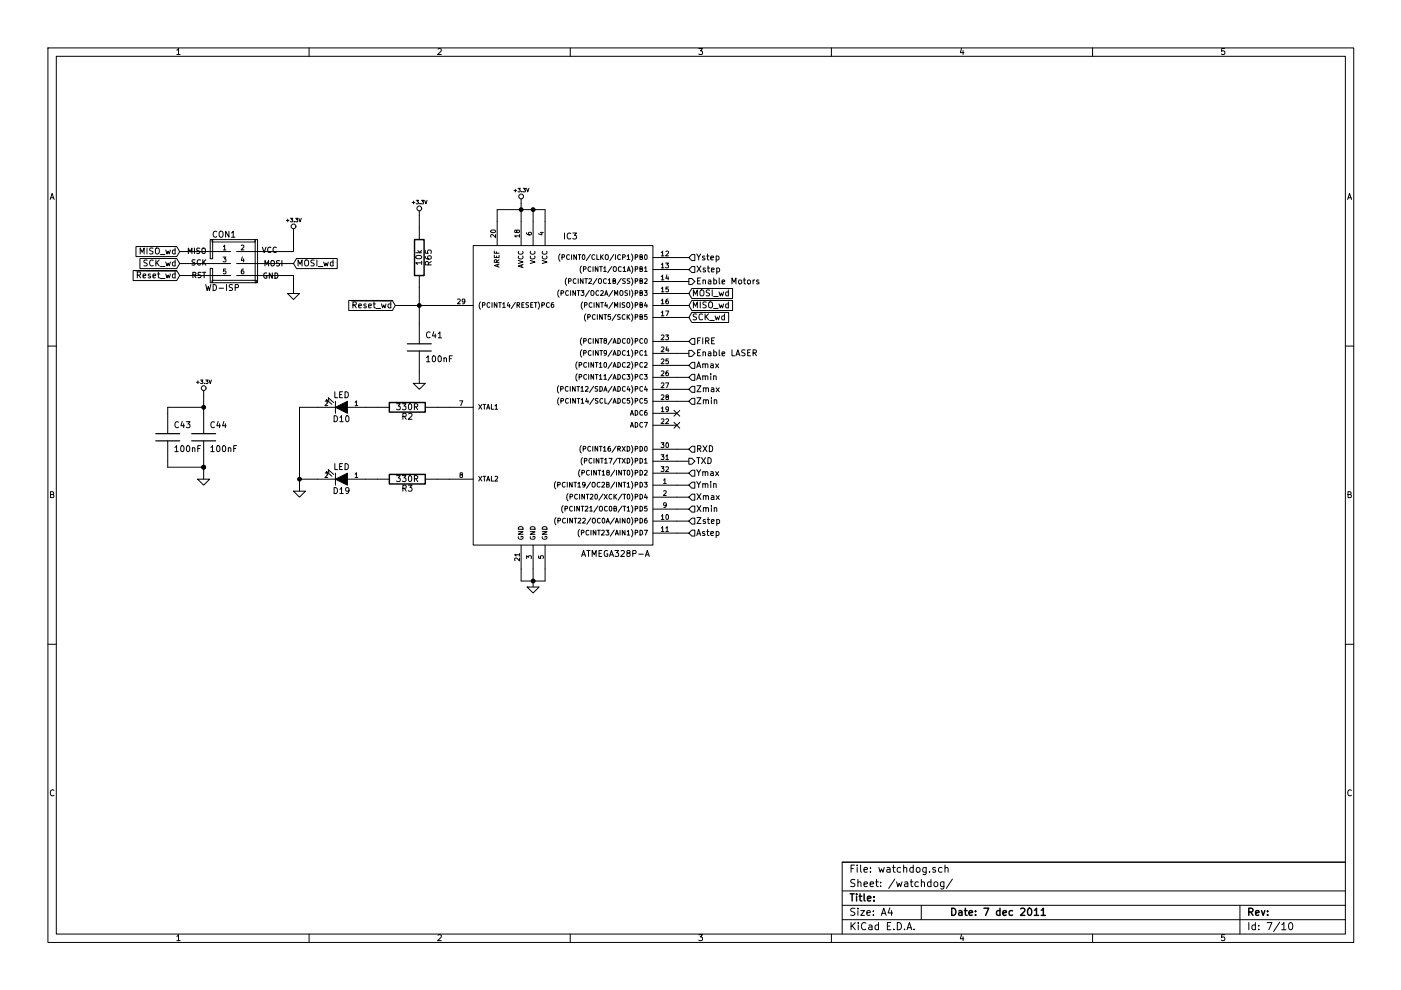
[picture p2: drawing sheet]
EESchema Schematic File Version 2  date 2011-12-07T22:22:26 CET
LIBS:power
LIBS:device
LIBS:transistors
LIBS:conn
LIBS:linear
LIBS:regul
LIBS:74xx
LIBS:cmos4000
LIBS:adc-dac
LIBS:memory
LIBS:xilinx
LIBS:special
LIBS:microcontrollers
LIBS:dsp
LIBS:microchip
LIBS:analog_switches
LIBS:motorola
LIBS:texas
LIBS:intel
LIBS:audio
LIBS:interface
LIBS:digital-audio
LIBS:philips
LIBS:display
LIBS:cypress
LIBS:siliconi
LIBS:opto
LIBS:contrib
LIBS:valves
LIBS:mounting
LIBS:23k256
LIBS:tps78233
LIBS:drv8811
LIBS:mcu-nxp
LIBS:opto-transistor-4p2
LIBS:atmega328p-a
LIBS:atmel
LIBS:microsd
LIBS:jumper3
LIBS:diode2
LIBS:78l00a
LIBS:conn_11x2
LIBS:bc807
LIBS:bc817
LIBS:laserctrl-cache
EELAYER 25  0
EELAYER END
$Descr A4 11700 8267
encoding utf-8
Sheet 7 10
Title ""
Date "7 dec 2011"
Rev ""
Comp ""
Comment1 ""
Comment2 ""
Comment3 ""
Comment4 ""
$EndDescr
Wire Wire Line
	3650 4000 3750 4000
Wire Wire Line
	3150 3400 3050 3400
Connection ~ 2500 4000
Wire Wire Line
	2650 4000 2500 4000
Connection ~ 1700 3900
Wire Wire Line
	1700 3900 1400 3900
Wire Wire Line
	1700 3450 1700 3300
Connection ~ 1700 3900
Wire Wire Line
	5750 3950 5650 3950
Wire Wire Line
	5750 3250 5650 3250
Wire Wire Line
	5750 3050 5650 3050
Wire Wire Line
	5750 2850 5650 2850
Wire Wire Line
	5650 4050 5750 4050
Wire Wire Line
	5650 4250 5750 4250
Wire Wire Line
	5650 4450 5750 4450
Wire Wire Line
	5750 3850 5650 3850
Wire Wire Line
	5650 2150 5750 2150
Connection ~ 4450 4850
Wire Wire Line
	4350 4750 4350 4850
Wire Wire Line
	4350 1850 4350 1700
Connection ~ 4450 1750
Wire Wire Line
	4450 1850 4450 1750
Wire Wire Line
	5650 2650 5750 2650
Wire Wire Line
	5650 2450 5750 2450
Wire Wire Line
	3500 1800 3500 1900
Connection ~ 3500 2550
Wire Wire Line
	1825 2200 1500 2200
Wire Wire Line
	2450 2450 2450 2300
Wire Wire Line
	2450 2300 2075 2300
Wire Wire Line
	2450 1950 2450 2100
Wire Wire Line
	2450 2100 2075 2100
Wire Wire Line
	2450 2200 2075 2200
Wire Wire Line
	1500 2300 1825 2300
Wire Wire Line
	1500 2100 1825 2100
Wire Wire Line
	3500 2700 3500 2400
Wire Wire Line
	3750 2550 3300 2550
Wire Wire Line
	3500 3200 3500 3100
Wire Wire Line
	5750 2550 5650 2550
Wire Wire Line
	4150 1850 4150 1750
Wire Wire Line
	4150 1750 4550 1750
Wire Wire Line
	4550 1750 4550 1850
Connection ~ 4350 1750
Wire Wire Line
	4450 4900 4450 4750
Wire Wire Line
	4350 4850 4550 4850
Wire Wire Line
	4550 4850 4550 4750
Wire Wire Line
	5750 2250 5650 2250
Wire Wire Line
	5650 3750 5750 3750
Wire Wire Line
	5750 4350 5650 4350
Wire Wire Line
	5750 4150 5650 4150
Wire Wire Line
	5750 2350 5650 2350
Wire Wire Line
	5650 2950 5750 2950
Wire Wire Line
	5650 3150 5750 3150
Wire Wire Line
	5650 3350 5750 3350
Wire Wire Line
	1400 3900 1400 3850
Wire Wire Line
	1700 4000 1700 3850
Wire Wire Line
	1400 3450 1400 3400
Connection ~ 1700 3400
Wire Wire Line
	1400 3400 1700 3400
Wire Wire Line
	2650 3400 2500 3400
Wire Wire Line
	2500 3400 2500 4100
Wire Wire Line
	3750 3400 3650 3400
Wire Wire Line
	3050 4000 3150 4000
$Comp
L GND #PWR097
U 1 1
P 2500 4100
F 0 "#PWR097" H 2500 4100 30  0001 C CNN
F 1 "GND" H 2500 4030 30  0001 C CNN
	1    2500 4100
	1    0    0    -1  
$EndComp
$Comp
L LED D10
U 1 1
P 2850 3400
F 0 "D10" H 2850 3500 50  0000 C CNN
F 1 "LED" H 2850 3300 50  0000 C CNN
	1    2850 3400
	-1   0    0    1   
$EndComp
$Comp
L LED D19
U 1 1
P 2850 4000
F 0 "D19" H 2850 4100 50  0000 C CNN
F 1 "LED" H 2850 3900 50  0000 C CNN
	1    2850 4000
	-1   0    0    1   
$EndComp
$Comp
L R R3
U 1 1
P 3400 4000
F 0 "R3" V 3480 4000 50  0000 C CNN
F 1 "330R" V 3400 4000 50  0000 C CNN
	1    3400 4000
	0    1    1    0   
$EndComp
$Comp
L R R2
U 1 1
P 3400 3400
F 0 "R2" V 3480 3400 50  0000 C CNN
F 1 "330R" V 3400 3400 50  0000 C CNN
	1    3400 3400
	0    1    1    0   
$EndComp
Text HLabel 5750 4350 2    50   Input ~ 0
Zstep
NoConn ~ 5650 3550
NoConn ~ 5650 3450
$Comp
L GND #PWR098
U 1 1
P 1700 4000
F 0 "#PWR098" H 1700 4000 30  0001 C CNN
F 1 "GND" H 1700 3930 30  0001 C CNN
	1    1700 4000
	1    0    0    -1  
$EndComp
$Comp
L +3.3V #PWR099
U 1 1
P 1700 3300
F 0 "#PWR099" H 1700 3260 30  0001 C CNN
F 1 "+3.3V" H 1700 3410 30  0000 C CNN
	1    1700 3300
	1    0    0    -1  
$EndComp
$Comp
L C C44
U 1 1
P 1700 3650
F 0 "C44" H 1750 3750 50  0000 L CNN
F 1 "100nF" H 1750 3550 50  0000 L CNN
	1    1700 3650
	1    0    0    -1  
$EndComp
$Comp
L C C43
U 1 1
P 1400 3650
F 0 "C43" H 1450 3750 50  0000 L CNN
F 1 "100nF" H 1450 3550 50  0000 L CNN
	1    1400 3650
	1    0    0    -1  
$EndComp
$Comp
L GND #PWR0100
U 1 1
P 4450 4900
F 0 "#PWR0100" H 4450 4900 30  0001 C CNN
F 1 "GND" H 4450 4830 30  0001 C CNN
	1    4450 4900
	1    0    0    -1  
$EndComp
$Comp
L +3.3V #PWR0101
U 1 1
P 4350 1700
F 0 "#PWR0101" H 4350 1660 30  0001 C CNN
F 1 "+3.3V" H 4350 1810 30  0000 C CNN
	1    4350 1700
	1    0    0    -1  
$EndComp
Text GLabel 5750 2450 2    50   Input ~ 0
MOSI_wd
Text GLabel 3300 2550 0    50   Input ~ 0
~Reset_wd
Text GLabel 5750 2650 2    50   Input ~ 0
SCK_wd
Text GLabel 5750 2550 2    50   Input ~ 0
MISO_wd
$Comp
L +3.3V #PWR0102
U 1 1
P 2450 1950
F 0 "#PWR0102" H 2450 1910 30  0001 C CNN
F 1 "+3.3V" H 2450 2060 30  0000 C CNN
	1    2450 1950
	1    0    0    -1  
$EndComp
$Comp
L GND #PWR0103
U 1 1
P 3500 3200
F 0 "#PWR0103" H 3500 3200 30  0001 C CNN
F 1 "GND" H 3500 3130 30  0001 C CNN
	1    3500 3200
	1    0    0    -1  
$EndComp
$Comp
L +3.3V #PWR0104
U 1 1
P 3500 1800
F 0 "#PWR0104" H 3500 1760 30  0001 C CNN
F 1 "+3.3V" H 3500 1910 30  0000 C CNN
	1    3500 1800
	1    0    0    -1  
$EndComp
$Comp
L ATMEGA328P-A IC3
U 1 1
P 4650 3250
F 0 "IC3" H 4700 4500 50  0000 L BNN
F 1 "ATMEGA328P-A" H 4850 1850 50  0000 L BNN
F 2 "TQFP32" H 4100 1900 50  0001 C CNN
	1    4650 3250
	1    0    0    -1  
$EndComp
Text HLabel 5750 2350 2    50   Output ~ 0
Enable Motors
Text HLabel 5750 2950 2    50   Output ~ 0
Enable LASER
Text HLabel 5750 3150 2    50   Input ~ 0
Amin
Text HLabel 5750 3050 2    50   Input ~ 0
Amax
Text HLabel 5750 3250 2    50   Input ~ 0
Zmax
Text HLabel 5750 3350 2    50   Input ~ 0
Zmin
Text HLabel 5750 3950 2    50   Input ~ 0
Ymax
Text HLabel 5750 4050 2    50   Input ~ 0
Ymin
Text HLabel 5750 4250 2    50   Input ~ 0
Xmin
Text HLabel 5750 4150 2    50   Input ~ 0
Xmax
Text HLabel 5750 2850 2    50   Input ~ 0
FIRE
Text HLabel 5750 4450 2    50   Input ~ 0
Astep
Text HLabel 5750 2150 2    50   Input ~ 0
Ystep
Text HLabel 5750 2250 2    50   Input ~ 0
Xstep
Text HLabel 5750 3750 2    50   Input ~ 0
RXD
Text HLabel 5750 3850 2    50   Output ~ 0
TXD
$Comp
L C C41
U 1 1
P 3500 2900
F 0 "C41" H 3550 3000 50  0000 L CNN
F 1 "100nF" H 3550 2800 50  0000 L CNN
	1    3500 2900
	1    0    0    -1  
$EndComp
$Comp
L R R65
U 1 1
P 3500 2150
F 0 "R65" V 3580 2150 50  0000 C CNN
F 1 "10k" V 3500 2150 50  0000 C CNN
	1    3500 2150
	1    0    0    -1  
$EndComp
$Comp
L AVR-ISP-6 CON1
U 1 1
P 1950 2200
F 0 "CON1" H 1870 2440 50  0000 C CNN
F 1 "WD-ISP" H 1710 1970 50  0000 L BNN
F 2 "AVR-ISP-6" V 1430 2240 50  0001 C CNN
	1    1950 2200
	1    0    0    -1  
$EndComp
Text GLabel 2450 2200 2    50   Input ~ 0
MOSI_wd
Text GLabel 1500 2100 0    50   Input ~ 0
MISO_wd
Text GLabel 1500 2200 0    50   Input ~ 0
SCK_wd
Text GLabel 1500 2300 0    50   Input ~ 0
~Reset_wd
$Comp
L GND #PWR0105
U 1 1
P 2450 2450
F 0 "#PWR0105" H 2450 2450 30  0001 C CNN
F 1 "GND" H 2450 2380 30  0001 C CNN
	1    2450 2450
	1    0    0    -1  
$EndComp
$EndSCHEMATC
